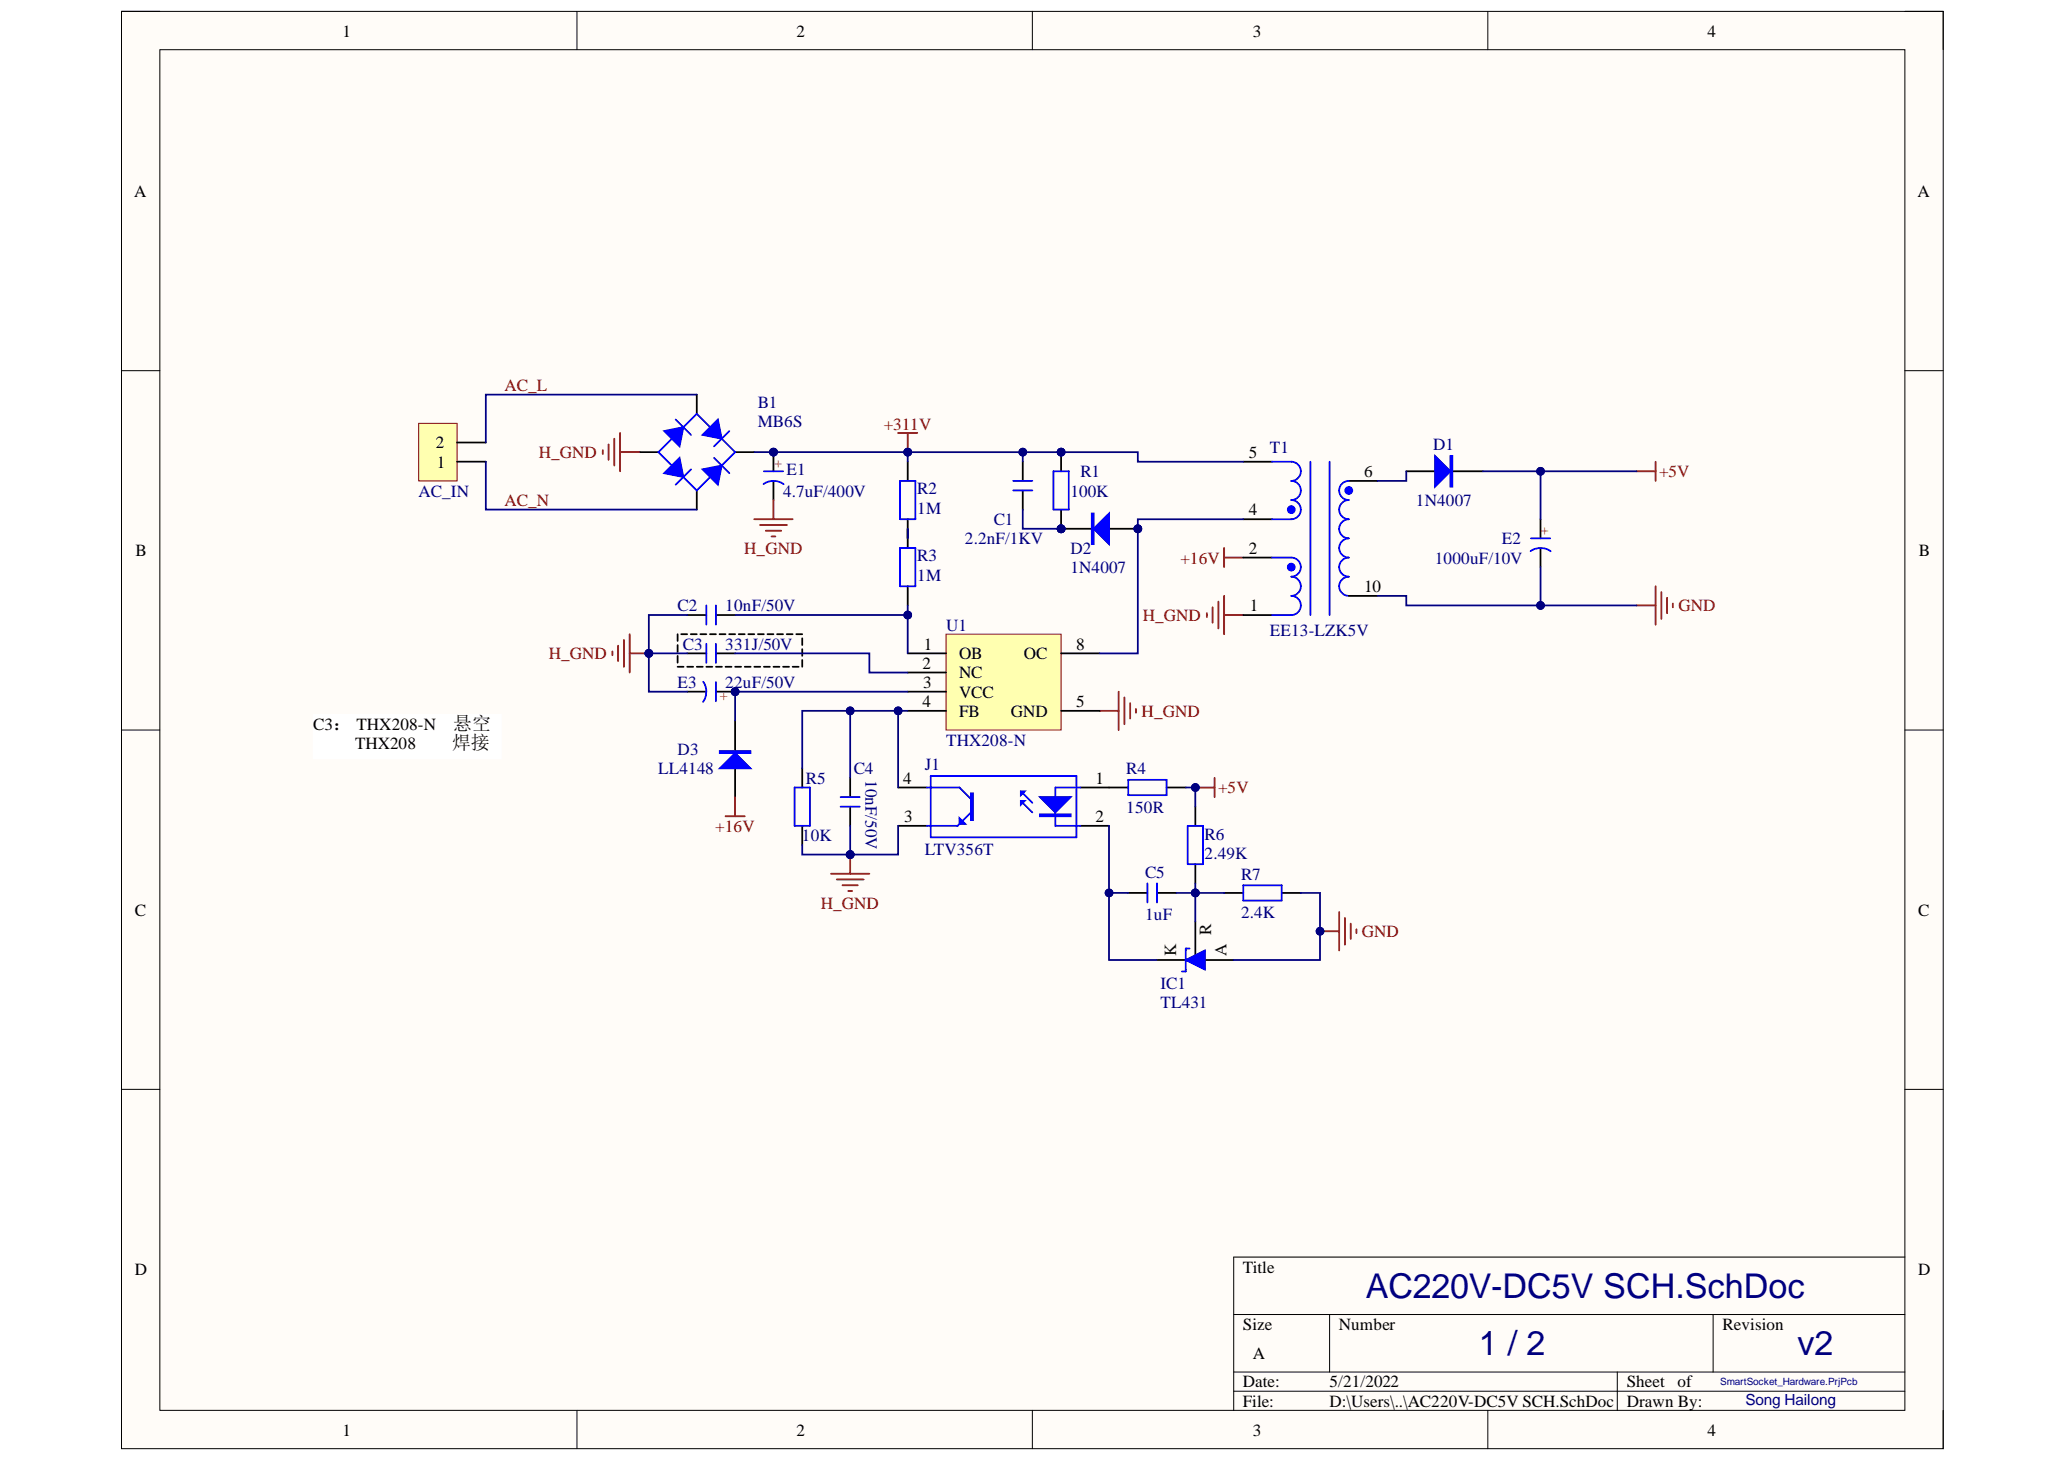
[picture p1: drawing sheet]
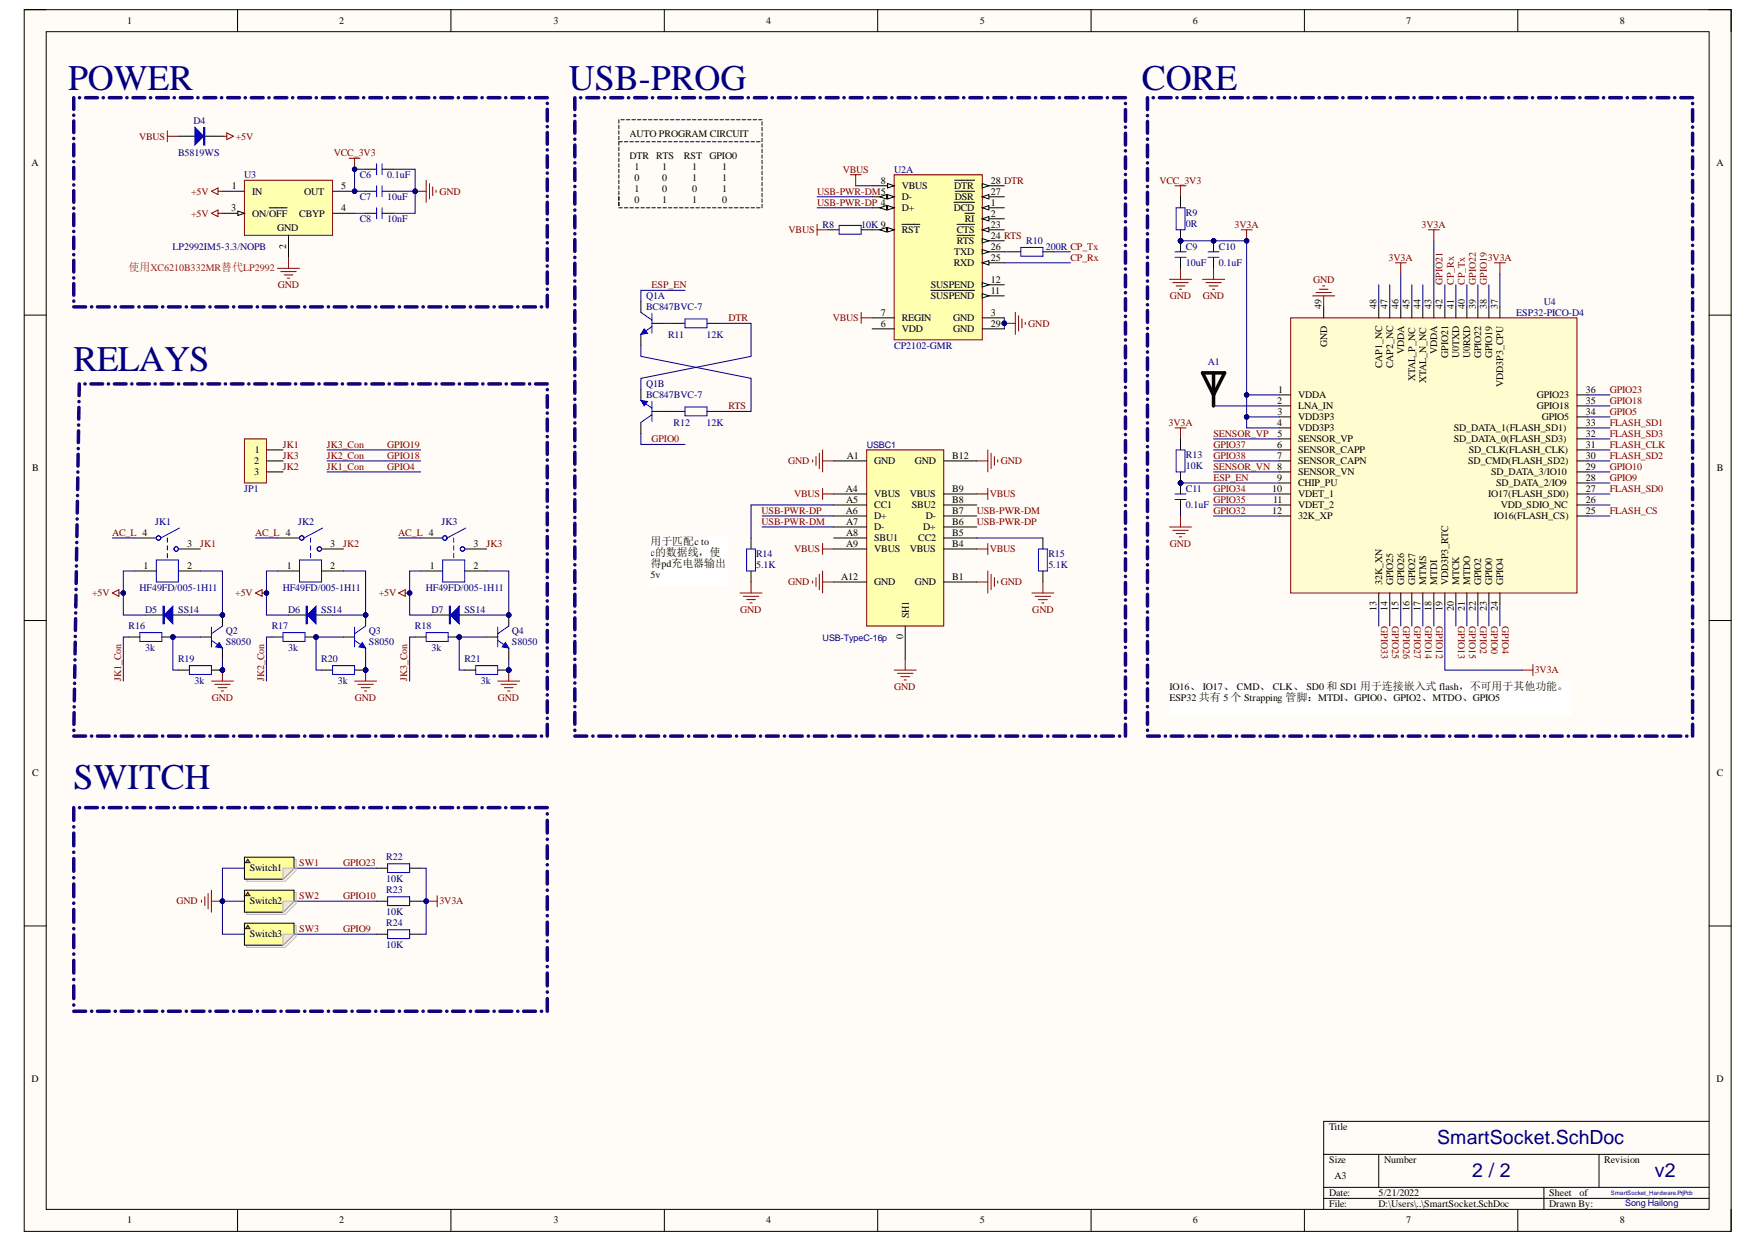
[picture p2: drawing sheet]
# Altium project SmartSocket_Hardware.PrjPcb
2 sheets, 64 parts. Net scope: global (net labels, ports and power ports of the same name join across sheets).
Board file: SmartSocket.PcbDoc
Sheets:
  AC220V-DC5V SCH.SchDoc
  SmartSocket.SchDoc

## Sheet AC220V-DC5V SCH.SchDoc: AC220V-DC5V
size A; Author: 宋海龙; SheetNumber: 1; SheetTotal: 2

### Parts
AC_IN  HDR-1X2  [KF301-5.0-2P]  (value not drawn)
B1  MB6S  [MBS]
C1  2.2nF/1KV  [CBB 5*6.3*3]
C2  10nF/50V  [C 0603_L]
C3  331J/50V  [C 0603_L]
C4  10nF/50V  [C 0603_L]
C5  1uF  [C 0603_L]
D1  1N4007  [SMA]
D2  1N4007  [SMA]
D3  LL4148  [MINI_MELF (LL34)]
E1  4.7uF/400V  [CAP 2.5*6.3*11.2 - GD]
E2  1000uF/10V  [CAP 3.5*8*11.5]
E3  22uF/50V  [CAP 2.0*5*11]
IC1  TL431  [SOT23-3M]
J1  LTV356T  [SOP4_N]
R1  100K  [R 0603_L]
R2  1M  [R 0603_L]
R3  1M  [R 0603_L]
R4  150R  [R 0603_L]
R5  10K  [R 0603_L]
R6  2.49K  [R 0603_L]
R7  2.4K  [R 0603_L]
T1  EE13-LZK5V  [EE13-5V 4+2]
U1  THX208-N  [SOP8-6D]

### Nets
+5V: D1.2(K) E2.1(A) R4.1 R6.1
+16V: D3.1(A) T1.2
+311V: B1.DC+ C1.2 E1.1(A) R1.1 R2.1 T1.5
GND: E2.2(K) IC1.3(A) R7.2 T1.10
H_GND: B1.DC- C2.2 C3.2 C4.2 E1.2(K) E3.2(K) J1.3(E) R5.1 T1.1 U1.5(GND)
AC_L: AC_IN.2 B1.AC1
AC_N: AC_IN.1 B1.AC2
NetC1_1: C1.1 D2.2(K) R1.2
NetC2_1: C2.1 R3.2 U1.1(OB)
NetC3_1: C3.1 U1.2(NC)
NetC4_1: C4.1 J1.4(C) R5.2 U1.4(FB)
NetC5_1: C5.1 IC1.2(K) J1.2(K)
NetC5_2: C5.2 IC1.1(R) R6.2 R7.1
NetD1_1: D1.1(A) T1.6
NetD2_1: D2.1(A) T1.4 U1.8(OC)
NetD3_2: D3.2(K) E3.1(A) U1.3(VCC)
NetJ1_1: J1.1(A) R4.2
NetR2_2: R2.2 R3.1

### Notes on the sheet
- C3： THX208-N    悬空
  THX208        焊接
- /
- v2
- Song Hailong

## Sheet SmartSocket.SchDoc
size A3; SheetNumber: 2; SheetTotal: 2

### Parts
A1  AN2051-245  [AN2051-245]  (value not drawn)
C6  0.1uF  [C 0402_L]
C7  10uF  [C 0402_L]
C8  10nF  [C 0402_L]
C9  10uF  [C 0402_L]
C10  0.1uF  [C 0402_L]
C11  0.1uF  [C 0402_L]
D4  B5819WS  [SOD-323]
D5  SS14  [SMA]
D6  SS14  [SMA]
D7  SS14  [SMA]
JK1  HF49FD/005-1H11  [HF49-XX-1H11]
JK2  HF49FD/005-1H11  [HF49-XX-1H11]
JK3  HF49FD/005-1H11  [HF49-XX-1H11]
JP1  HDR-1X3  [KF301-5.0-3P]  (value not drawn)
Q1  BC847BVC-7  [SOT563-6]  (parts A,B of 2)
Q2  S8050  [SOT23-3N]
Q3  S8050  [SOT23-3N]
Q4  S8050  [SOT23-3N]
R8  10K  [R 0402_L]
R9  0R  [R 0402_L]
R10  200R  [R 0402_L]
R11  12K  [R 0402_L]
R12  12K  [R 0402_L]
R13  10K  [R 0402_L]
R14  5.1K  [R 0402_L]
R15  5.1K  [R 0402_L]
R16  3k  [R 0603_L]
R17  3k  [R 0603_L]
R18  3k  [R 0603_L]
R19  3k  [R 0603_L]
R20  3k  [R 0603_L]
R21  3k  [R 0603_L]
R22  10K  [R 0402_L]
R23  10K  [R 0402_L]
R24  10K  [R 0402_L]
U2  CP2102-GMR  [SLAB-QFN-28-3125x3125TP_M]  (part A of 2)
U3  LP2992IM5-3.3/NOPB  [DBV0005A_N]
U4  ESP32-PICO-D4  [QFN48]
USBC1  USB-TypeC-16p  [TYPE-C-USB-16P-1]

### Blocks framed on the sheet
使用XC6210B332MR替代LP2992: C6-C8 D4 U3
RELAYS: D5-D7 JK1-JK3 JP1 Q2-Q4 R16-R21
SWITCH: R22-R24

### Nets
3V3A: C9.2 C10.2 R9.1 R13.2 R22.2 R23.2 R24.2 U4.1(VDDA) U4.3(VDD3P3) U4.4(VDD3P3) U4.19(VDD3P3_RTC) U4.37(VDD3P3_CPU) U4.43(VDDA) U4.46(VDDA)
+5V: D4.2(K) D5.2(K) D6.2(K) D7.2(K) JK1.1 JK2.1 JK3.1 U3.1(IN) U3.3(ON/~{OFF})
GND: C6.2 C7.2 C8.2 C9.1 C10.1 C11.1 Q2.2(E) Q3.2(E) Q4.2(E) R14.1 R15.1 R19.1 R20.1 R21.1 U2.3(GND) U2.29(GND) U3.2(GND) U4.49(GND) USBC1.0(SH1) USBC1.A1(GND) USBC1.A12(GND) USBC1.B1(GND) USBC1.B12(GND)
VBUS: D4.1(A) R8.1 U2.7(REGIN) U2.8(VBUS) USBC1.A4(VBUS) USBC1.A9(VBUS) USBC1.B4(VBUS) USBC1.B9(VBUS)
VCC_3V3: C6.1 C7.1 R9.2 U3.5(OUT)
AC_L: JK1.4 JK2.4 JK3.4
CP_Rx: U2.25(RXD) U4.41(U0TXD)
CP_Tx: R10.2 U4.40(U0RXD)
DTR: Q1.4(E2) R11.2 U2.28(~{DTR})
ESP_EN: C11.2 Q1.6(C1) R13.1 U4.9(CHIP_PU)
FLASH_CLK: U4.31(SD_CLK(FLASH_CLK))
FLASH_CS: U4.25(IO16(FLASH_CS))
FLASH_SD0: U4.27(IO17(FLASH_SD0))
FLASH_SD1: U4.33(SD_DATA_1(FLASH_SD1))
FLASH_SD2: U4.30(SD_CMD(FLASH_SD2))
FLASH_SD3: U4.32(SD_DATA_0(FLASH_SD3))
GPIO0: Q1.3(C2) U4.23(GPIO0)
GPIO2: U4.22(GPIO2)
GPIO4: R16.2 U4.24(GPIO4)  [also labelled JK1_Con]
GPIO5: U4.34(GPIO5)
GPIO9: R24.1 U4.28(SD_DATA_2/IO9)  [also labelled SW3]
GPIO10: R23.1 U4.29(SD_DATA_3/IO10)  [also labelled SW2]
GPIO12: U4.18(MTDI)
GPIO13: U4.20(MTCK)
GPIO14: U4.17(MTMS)
GPIO15: U4.21(MTDO)
GPIO18: R17.2 U4.35(GPIO18)  [also labelled JK2_Con]
GPIO19: R18.2 U4.38(GPIO19)  [also labelled JK3_Con]
GPIO21: U4.42(GPIO21)
GPIO22: U4.39(GPIO22)
GPIO23: R22.1 U4.36(GPIO23)  [also labelled SW1]
GPIO25: U4.14(GPIO25)
GPIO26: U4.15(GPIO26)
GPIO27: U4.16(GPIO27)
GPIO32: U4.12(32K_XP)
GPIO33: U4.13(32K_XN)
GPIO34: U4.10(VDET_1)
GPIO35: U4.11(VDET_2)
GPIO37: U4.6(SENSOR_CAPP)
GPIO38: U4.7(SENSOR_CAPN)
JK1: JK1.3 JP1.1
JK2: JK2.3 JP1.3
JK3: JK3.3 JP1.2
RTS: Q1.1(E1) R12.2 U2.24(~{RTS})
SENSOR_VN: U4.8(SENSOR_VN)
SENSOR_VP: U4.5(SENSOR_VP)
USB-PWR-DM: U2.5(D-) USBC1.A7(D-) USBC1.B7(D-)
USB-PWR-DP: U2.4(D+) USBC1.A6(D+) USBC1.B6(D+)
NetA1_1: A1.1 U4.2(LNA_IN)
NetC8_1: C8.1 U3.4(CBYP)
NetD5_1: D5.1(A) JK1.2 Q2.3(C)
NetD6_1: D6.1(A) JK2.2 Q3.3(C)
NetD7_1: D7.1(A) JK3.2 Q4.3(C)
NetQ1_2: Q1.2(B1) R11.1
NetQ1_5: Q1.5(B2) R12.1
NetQ2_1: Q2.1(B) R16.1 R19.2
NetQ3_1: Q3.1(B) R17.1 R20.2
NetQ4_1: Q4.1(B) R18.1 R21.2
NetR8_2: R8.2 U2.9(~{RST})
NetR10_1: R10.1 U2.26(TXD)
NetR14_2: R14.2 USBC1.A5(CC1)
NetR15_2: R15.2 USBC1.B5(CC2)

Not connected (* = marked no-connect by the designer): U2 1(~{DCD}) 2(~{RI}) 6(VDD) 11(~{SUSPEND}) 12(SUSPEND) 23(~{CTS}) 27(~{DSR}); U4 26(VDD_SDIO_NC) 44(XTAL_N_NC) 45(XTAL_P_NC) 47(CAP2_NC) 48(CAP1_NC); USBC1 A8(SBU1) B8(SBU2)

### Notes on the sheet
- POWER
- USB-PROG
- CORE
- AUTO PROGRAM CIRCUIT
  DTR   RTS    RST   GPIO0
  1         1          1          1
  0         0          1          1
  1         0          0          1
  0         1          1          0
- (near R14) 用于匹配c to c的数据线，使得pd充电器输出5v
- IO16、 IO17、 CMD、 CLK、 SD0 和 SD1 用于连接嵌入式 flash，不可用于其他功能。
  ESP32 共有 5 个 Strapping 管脚：MTDI、GPIO0、GPIO2、MTDO、GPIO5
- Switch1
- Switch2
- Switch3
- /
- v2
- Song Hailong

## Nets that join several sheets
+5V: AC220V-DC5V SCH (D1.2 E2.1 R4.1 R6.1), SmartSocket (9 pins)
GND: AC220V-DC5V SCH (E2.2 IC1.3 R7.2 T1.10), SmartSocket (23 pins)
AC_L: AC220V-DC5V SCH (AC_IN.2 B1.AC1), SmartSocket (JK1.4 JK2.4 JK3.4)
